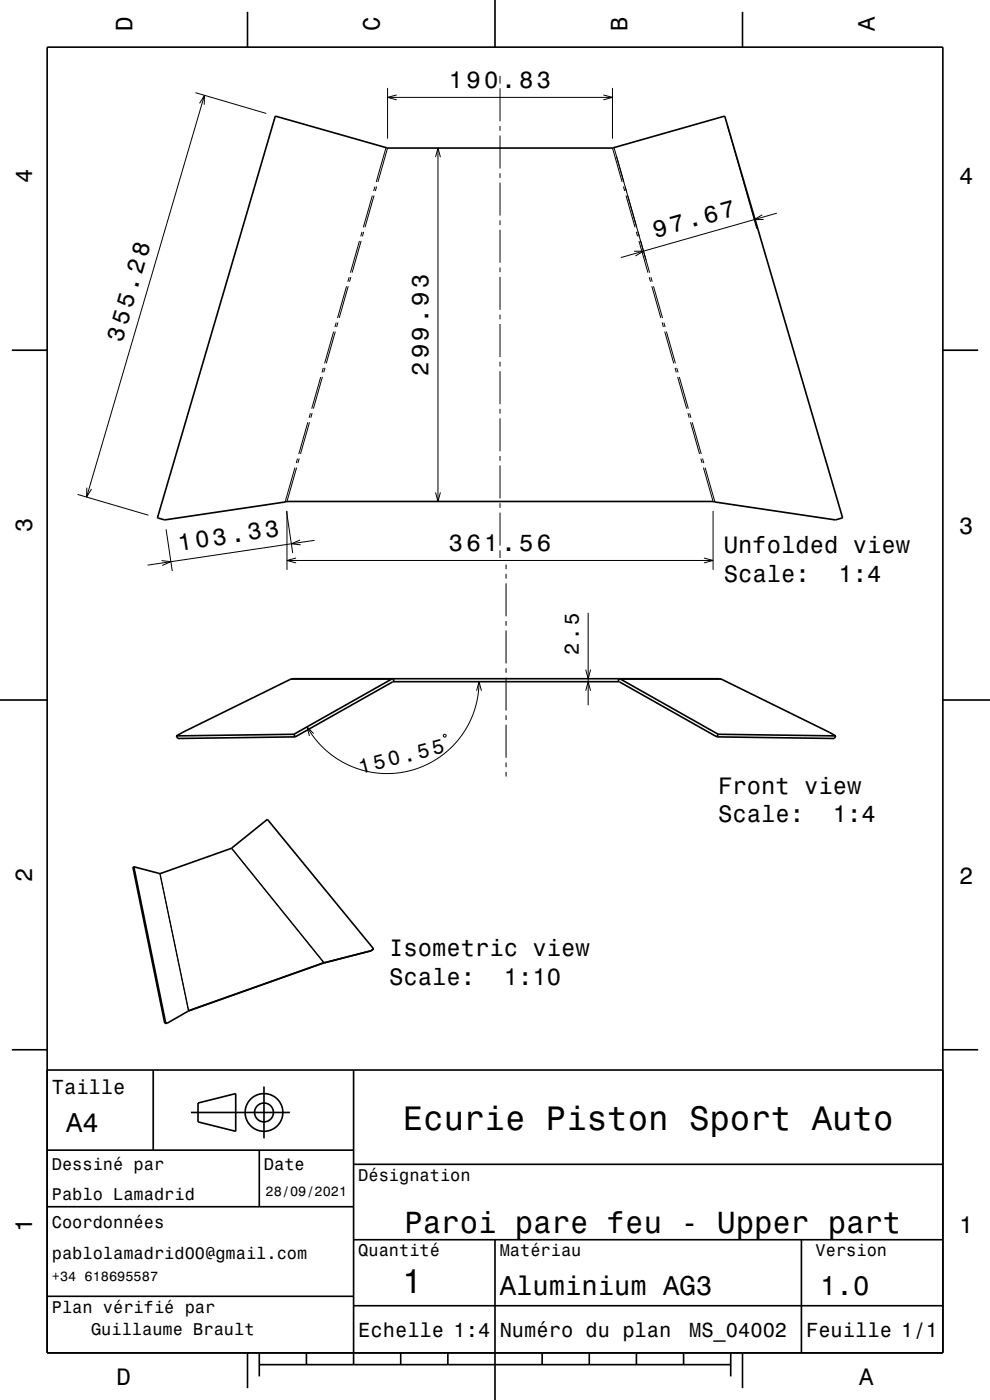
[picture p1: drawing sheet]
<svg xmlns="http://www.w3.org/2000/svg" width="210mm" height="297mm" viewBox="0 0 210 297" stroke-linecap="round" stroke-linejoin="round" font-family="sans-serif">
<g fill="none" stroke="#000" stroke-width=".21">
<path d="M41.5 19.7l15 4.4M82.2 18.7v10.7M106.1 16.1v1.6M106.1 18.7v7M129.9 18.7v10.7M42.3 21.9l1.1-1.7-.1 2M43.4 20.2l-25 85.2M79.5 39.6l-.2 .9M79.9 39.6l-.3 .9M81.9 31.3l-2.1 7.3M82.2 31.4l-2 7.2M82.2 20.7h47.7"/>
<path d="M84.1 20.1l-1.9 .6 1.9 .5M92.4 33.3l.5-1.9 .5 1.9M92.9 31.4v75M106.1 26.7v1M106.1 28.7v7M106.1 36.7v1M106.1 38.7v7M128 20.1l1.9 .6-1.9 .5M129.9 31.4l2.1 7.2M130.2 31.3l2.1 7.3M130.8 33.2l7 24.6M132.2 39.6l.3 .9"/>
<path d="M132.6 39.6l.3 .9M154.3 26.6l6.2 21.9M74.1 58.8l-.3 1M74.4 58.8l-.3 1M76.2 51.1l-1.9 6.7M76.6 51.1l-1.9 6.7M76.8 49.2l-.3 1M77.2 49.2l-.3 .9M79 41.5l-1.9 6.7M79.3 41.5l-1.9 6.7M106.1 46.7v1M106.1 48.7v7"/>
<path d="M106.1 56.7v1M106.1 58.7v7M132.8 41.5l1.9 6.7M134.5 53.3h2l-1.7 1M135 49.2l.3 .9M135.5 51.1l1.9 6.7M137.7 58.8l.3 1M138.1 58.8l.2 1M161.7 45.6l-1.7 1h2M164.8 45.2l-33.1 9.4M68 80l-1.9 6.7M68.4 80l-1.9 6.7"/>
<path d="M68.6 78l-.3 1M68.9 78l-.2 1M70.8 70.3l-1.9 6.8M71.1 70.3l-1.9 6.8M71.3 68.4l-.3 1M71.7 68.4l-.3 1M73.5 60.7l-1.9 6.8M73.9 60.7l-1.9 6.8M106.1 66.7v1M106.1 68.7v7M106.1 76.7v1M106.1 78.7v7"/>
<path d="M138.3 60.7l1.9 6.8M138.6 60.7l1.9 6.8M140.5 68.4l.2 1M140.8 68.4l.3 1M141 70.3l1.9 6.8M141.4 70.3l1.9 6.8M143.2 78l.3 1M143.5 78l.3 1M143.7 80l2 6.7M144.1 80l1.9 6.7M62.6 99.2l-2.1 7.3M62.9 99.2l-2 7.2"/>
<path d="M63.1 97.3l-.3 .9M63.5 97.3l-.3 .9M65.3 89.6l-1.9 6.7M65.7 89.6l-2 6.7M65.8 87.7l-.2 .9M66.2 87.7l-.3 .9M106.1 86.7v1M106.1 88.7v7M106.1 96.7v1M106.1 98.7v7M145.9 87.7l.3 .9M146.3 87.7l.3 .9"/>
<path d="M146.5 89.6l1.9 6.7M146.8 89.6l2 6.7M148.7 97.3l.2 .9M149 97.3l.3 .9M149.2 99.2l2.1 7.2M149.6 99.2l2 7.3M16.5 104.9l15 4.4M18.4 103.5v1.9l1-1.7M34.3 118.9l2 .3-1.9 .8M35.2 112.3l1.3 8.8M60.8 108.5l1.3 8.8M60.9 108.4v12.5"/>
<path d="M60.9 118.9h90.4M62.8 118.4l-1.9 .5 1.9 .5M63.6 114.6l-1.8 .8 2 .2M66.7 114.6l-35.4 5.3M92.4 104.5l.5 1.9 .5-1.9M106.1 116.7v1.7M106.1 106.7v1M106.1 108.7v7M107.3 119.7v1M149.3 118.4l2 .5-2 .5M151.3 108.4v12.5M107.3 121.7v1"/>
<path d="M107.3 123.7v7M107.3 131.7v1M107.3 133.7v7M124.8 130v19.6M61.6 144.1h21.4M66.5 155.6l-1.4-1.4 .5 1.9M94.2 155.8l.4 .1-.1 .4h-.4zM101.1 146.5l.5-1.9 .5 1.9M101.6 144.6l-.3 3.2-.7 2.9-1.4 3.2-1.6 2.6-2.2 2.4-2.5 2-3.1 1.6-2.8 1-3.3 .5h-3.2l-3-.4-3-1.1-2.9-1.5-2.4-1.8-2.4-2.5-1.7-2.5M107.3 141.7v1M107.3 143.7v7M107.3 151.7v1"/>
<path d="M107.3 153.7v7M124.2 142.1l.6 1.9 .5-1.9M124.2 146.5l.6-1.9 .5 1.9M131.7 144.1h21.4M49.1 180l19.6 24.2M49.2 179.9l19.6 24.3M107.3 161.7v1M107.3 163.7v1M33.9 185.3l6.1 29.2M34 185.3l6 29.1"/>
</g>
<g fill="none" stroke="#000" stroke-width=".35">
<path d="M10 10h190v277h-190zM52.5 2.5v7.5M105 0v10M157.5 2.5v7.5M58.4 24.6l23.8 6.8h47.7l23.8-6.8 25 85.3-1.5 .4-25.9-3.9h-90.4l-26 3.9-1.5-.4zM2.5 74.3h7.5M200 74.3h7.5M0 148.5h10M37.4 156.1l24.2-12 .6-.1h90.4l24.7 12.1M37.4 156.1l.3 .6 24.9-.4M62.3 155.8l.3 .5M62.3 155.8l-24.9 .3"/>
<path d="M83.5 144.6l-20.9 11.7M83.5 144.6v-.6l-.5 .1-20.7 11.7M83.5 144.6h47.7M131.2 144.6v-.6l.5 .1 20.7 11.7M131.2 144.6l20.9 11.7M152.4 155.8l24.9 .3M152.4 155.8l-.3 .5M177.3 156.1l-.3 .6-24.9-.4M200 148.5h10M28.4 183.9l5.6 1.4 15.1-5.3 7.6-6.2 22.5 27.5M28.4 183.9l-.2 .1 6.7 33M28.4 183.9l6.7 33.1"/>
<path d="M34.9 217h.6M35.1 217h-.2M35.1 217h.4M40 214.5l-4.5 2.5M68.6 204.3l-28.6 10.2M68.7 204.2l-28.7 10.3M68.7 204.2l-.1 .1M68.7 204.2h.1M68.8 204.3h-.2M68.8 204.2v.1M78.7 201.7l-9.9 2.5M78.7 201.7l-9.9 2.6"/>
<path d="M79.2 201.3l-.5 .4M79.2 201.3h.1M2.5 222.7h7.5M10 227h190M32.5 227v17M40.5 236h21M42 234l8-2v8l-8-2zM56 230.5v11M75 227v62.5M200 222.7h7.5M10 244h65M10 256h65"/>
<path d="M55 244v12M75 247h125M10 275h65M75 277h125M75 263h125M105 263v34M170 263v24M52.5 287v7.5M55 289.5h100M55 287v5M65 287v2.5M85 287v2.5"/>
<path d="M95 287v2.5M115 287v2.5M125 287v2.5M135 287v2.5M145 287v2.5M155 287v5M157.5 287v7.5"/>
<circle cx="56" cy="236" r="2"/>
<circle cx="56" cy="236" r="4"/>
</g>
<g font-size="7.2">
<text x="85.5" y="239.6">Ecurie Piston Sport Auto</text>
<text x="85.3" y="274.3">1</text>
</g>
<text font-size="6.5" x="85.8" y="261.5">Paroi pare feu - Upper part</text>
<g font-size="5.8">
<text x="14" y="240.1">A4</text>
<text x="106" y="274.6">Aluminium AG3</text>
<text x="174" y="274.6">1.0</text>
</g>
<text font-size="5.1" x="38" y="116.9" transform="rotate(-9 38 116.9)">103.33</text>
<g font-size="5">
<text x="28.1" y="6.5" transform="rotate(-90 28.1 6.5)">D</text>
<text x="80.6" y="6.5" transform="rotate(-90 80.6 6.5)">C</text>
<text x="133.1" y="6.5" transform="rotate(-90 133.1 6.5)">B</text>
<text x="185.6" y="6.5" transform="rotate(-90 185.6 6.5)">A</text>
<text x="95.2" y="18.7">190.83</text>
<text x="6.8" y="38.7" transform="rotate(-90 6.8 38.7)">4</text>
<text x="203.5" y="39">4</text>
<text x="139" y="50.5" transform="rotate(-16 139 50.5)">97.67</text>
<text x="25.9" y="72.7" transform="rotate(-74 25.9 72.7)">355.28</text>
<text x="90.9" y="79.8" transform="rotate(-90 90.9 79.8)">299.93</text>
<text x="6.8" y="112.9" transform="rotate(-90 6.8 112.9)">3</text>
<text x="203.5" y="113.2">3</text>
<text x="95.2" y="116.9">361.56</text>
<text x="153.6" y="117.4">Unfolded view</text>
<text x="153.6" y="123.4">Scale:</text>
<text x="177.9" y="123.4">1:4</text>
<text x="152.3" y="168.4">Front view</text>
<text x="152.3" y="174.4">Scale:</text>
<text x="176.6" y="174.4">1:4</text>
<text x="6.8" y="187.1" transform="rotate(-90 6.8 187.1)">2</text>
<text x="203.5" y="187.4">2</text>
<text x="82.6" y="202.9">Isometric view</text>
<text x="82.6" y="208.9">Scale:</text>
<text x="106.9" y="208.9">1:10</text>
<text x="6.8" y="261.3" transform="rotate(-90 6.8 261.3)">1</text>
<text x="203.5" y="261.6">1</text>
<text x="24.7" y="293.8">D</text>
<text x="182.2" y="293.8">A</text>
</g>
<g font-size="4.3">
<text x="122.8" y="139" transform="rotate(-90 122.8 139)">2.5</text>
<text x="76.5" y="164.2" transform="rotate(-14 76.5 164.2)">150.55</text>
<text x="11" y="232.2">Taille</text>
<text x="76" y="283.6">Echelle 1:4</text>
<text x="106" y="283.6">Numéro du plan</text>
<text x="146.2" y="283.6">MS_04002</text>
<text x="171" y="283.6">Feuille 1/1</text>
</g>
<g font-size="3.6">
<text x="11" y="248.3">Dessiné par</text>
<text x="56" y="248.3">Date</text>
<text x="76" y="250.5">Désignation</text>
<text x="11" y="254.5">Pablo Lamadrid</text>
<text x="11" y="260.5">Coordonnées</text>
<text x="11" y="267.2">pablolamadrid00@gmail.com</text>
<text x="76" y="266.5">Quantité</text>
<text x="106" y="266.5">Matériau</text>
<text x="173" y="266.5">Version</text>
<text x="11" y="278.5">Plan vérifié par</text>
<text x="19.3" y="283.3">Guillaume Brault</text>
</g>
<g font-size="2.9">
<text x="56.3" y="253.8">28/09/2021</text>
<text x="11" y="271.8">+34 618695587</text>
</g>
</svg>
